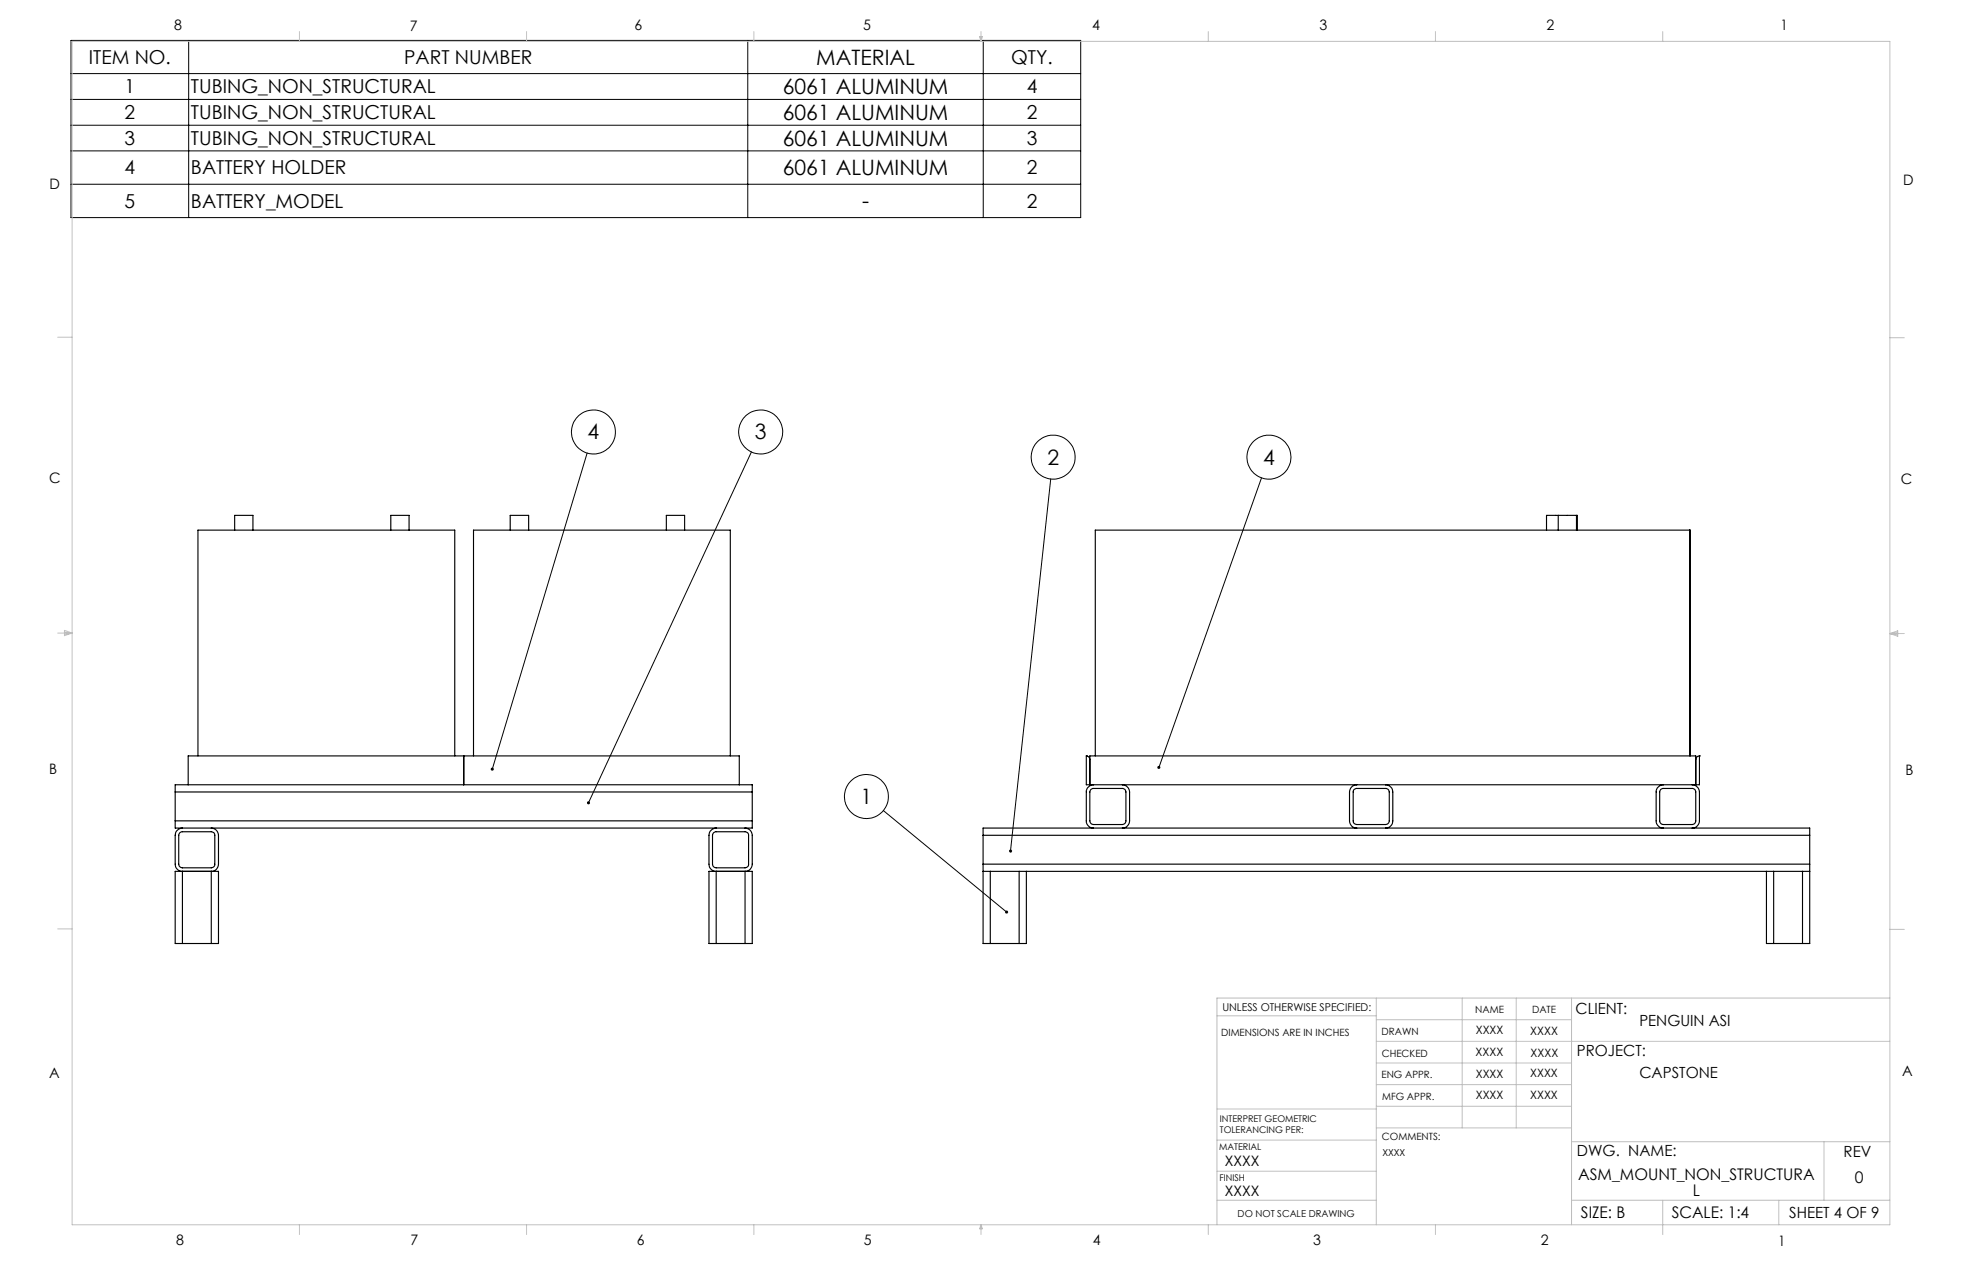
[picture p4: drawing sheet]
<svg xmlns="http://www.w3.org/2000/svg" width="432mm" height="279mm" viewBox="0 0 432 279" stroke-linecap="round" stroke-linejoin="round" font-family="sans-serif">
<g fill="none" stroke="#000" stroke-width=".22">
<path d="M15.6 8.9h222.2v39h-222.2zM15.6 16.2h222.2M41.5 8.9v39M164.6 8.9v39M216.4 8.9v39M15.6 21.9h222.2M15.6 27.6h222.2M15.6 33.2h222.2M15.6 40.5h222.2M129.2 99.7l-20.9 69.5M165.4 99.4l-35.9 77.2M231.2 105.4l-8.8 81.8"/>
<path d="M277.6 105.1l-22.5 63.7M194.4 178.3l27.1 22.4"/>
<circle cx="130.6" cy="95" r="4.8"/>
<circle cx="167.4" cy="95" r="4.8"/>
<circle cx="231.8" cy="100.6" r="4.8"/>
<circle cx="279.3" cy="100.6" r="4.8"/>
<circle cx="190.7" cy="175.2" r="4.8"/>
</g>
<g fill="none" stroke="#c0c0c0" stroke-width=".22">
<path d="M15.9 9.1h400v260.4h-400zM65.9 6.9v2.2M115.9 6.9v2.2M165.9 6.9v2.2M215.6 8h.6l-.3 1.1zM215.7 8l.2 1.1M215.9 6.9v2.2M216 8l-.1 1.1M265.9 6.9v2.2M315.9 6.9v2.2M365.9 6.9v2.2M12.7 74.2h3.2"/>
<path d="M415.9 74.3h3.2M12.7 139.3h3.2M14.2 139.1l1.7 .2M14.2 138.7l1.7 .6-1.7 .5zM15.9 139.3l-1.7 .3M415.9 139.4h3.2M415.9 139.4l1.8-.6v1.2zM415.9 139.4l1.8 .3M417.7 139.2l-1.8 .2M12.7 204.4h3.2M302.9 219.6v49.9M321.8 219.6v28.5"/>
<path d="M333.7 219.6v28.5M345.9 219.6v49.9M415.9 204.5h3.2M415.9 219.6h-148.1v49.9M267.8 223.5h35.1M302.9 229.1h113M302.9 233.9h43M302.9 224.3h43M302.9 238.6h43M267.8 257.7h35.1M267.8 250.8h35.1M267.8 244h35.1"/>
<path d="M302.9 248.1h43M302.9 243.4h43M345.9 251.2h70M401.4 251.2v12.9M65.9 269.5v2.1M115.9 269.5v2.1M165.9 269.5v2.1M215.9 269.5v2.1M215.9 269.5l.3 .8h-.6zM265.9 269.5v2.1M267.8 264.1h35.1M315.9 269.5v2.1"/>
<path d="M345.9 264.1h70M365.9 264.1v7.5M391.5 264.1v5.4"/>
</g>
<path d="M222.2 187l-.1 .3 .3 .3v-.4v.4a.34 .34 0 0 0 .3-.5 .34 .34 0 0 0-.5-.1zM221.3 200.4v.1a.33 .33 0 0 0 0 .4 .33 .33 0 0 0 .5 0l-.3-.2 .3 .2a.34 .34 0 0 0 0-.5 .34 .34 0 0 0-.5 0zM254.8 168.6l-.1 .3 .1 .2 .3-.3-.2 .4a.34 .34 0 0 0 .5-.4 .34 .34 0 0 0-.6-.2zM129.2 176.4l.1 .5 .2-.3-.1 .3a.33 .33 0 0 0 .4-.1 .33 .33 0 0 0-.1-.5 .33 .33 0 0 0-.5 .1zM108 169.1l.2 .4 .1-.3-.1 .3a.35 .35 0 0 0 .5-.2 .35 .35 0 0 0-.2-.4 .35 .35 0 0 0-.5 .2z" fill="#000"/>
<g fill="none" stroke="#000" stroke-width=".25">
<path d="M51.6 116.6v-3.2h4.1v3.2M86 116.6v-3.2h4v3.2M112.3 116.6v-3.2h4v3.2M146.6 116.6v-3.2h4.1v3.2M342.9 113.4h4.1M342.9 113.4h-2.5v3.2M342.9 113.4v3.2M347 113.4h.1v3.2M347 113.4v3.2M371.9 116.6v49.7M38.6 174.2v-1.6h127v1.6M38.6 174.2h127"/>
<path d="M38.6 174.2v6.4M41.4 172.6v-6.3h121.3v6.3M43.6 166.3v-49.7h56.5v49.7M102.1 166.3v6.3M104.2 166.3v-49.7h56.5v49.7M165.6 174.2v6.4M239.1 166.3a.78 .78 0 0 1 .8 .8M239.1 166.3h.1M239.1 166.3v6.3h134.9v-6.3M239.9 172.6v-6.3h133.3v6.3M240.1 173.7l.4-.2h6.5a.73 .73 0 0 1 .8 .7v6.4a.78 .78 0 0 1-.8 .8h-6.3a.85 .85 0 0 1-.8-.8v-6.4zM240.7 172.6a1.63 1.63 0 0 0-1.6 1.6v6.4a1.57 1.57 0 0 0 1.6 1.6"/>
<path d="M241.1 166.3v-49.7h130.9v49.7M247 172.6a1.7 1.7 0 0 1 1.6 1.6v6.4a1.63 1.63 0 0 1-1.6 1.6M298 173.7l.4-.2h6.5a.78 .78 0 0 1 .9 .7v6.4a.85 .85 0 0 1-.9 .8h-6.3a.78 .78 0 0 1-.8-.8v-6.5zM298.6 172.6a1.63 1.63 0 0 0-1.6 1.6v6.4a1.57 1.57 0 0 0 1.6 1.6M304.9 172.6a1.63 1.63 0 0 1 1.6 1.6v6.4a1.57 1.57 0 0 1-1.6 1.6M365.5 173.7l.4-.2h6.5a.73 .73 0 0 1 .8 .7v6.4a.78 .78 0 0 1-.8 .8h-6.3a.85 .85 0 0 1-.8-.8v-6.4zM366.1 172.6a1.63 1.63 0 0 0-1.6 1.6v6.4a1.57 1.57 0 0 0 1.6 1.6M372.4 172.6a1.7 1.7 0 0 1 1.6 1.6v6.4a1.63 1.63 0 0 1-1.6 1.6M374 166.3a.85 .85 0 0 0-.8 .8M374 166.3h.1M38.6 180.6v1.6h127v-1.6M38.6 180.6h127"/>
<path d="M39.6 183.2l.4-.2h6.5a.73 .73 0 0 1 .8 .8v6.3a.78 .78 0 0 1-.8 .8h-6.4a.85 .85 0 0 1-.8-.8v-6.3zM40.1 182.2a1.63 1.63 0 0 0-1.5 1.6v6.3a1.57 1.57 0 0 0 1.5 1.6M40.1 191.7h-1.5v15.9h1.5M40.1 191.7h6.4M40.1 191.7v15.9M46.5 182.2a1.63 1.63 0 0 1 1.6 1.6v6.3a1.57 1.57 0 0 1-1.6 1.6M46.5 191.7h1.6v15.9h-1.6M46.5 191.7v15.9M157.1 183.2l.3-.2h6.6a.73 .73 0 0 1 .7 .8v6.3a.78 .78 0 0 1-.7 .8h-6.4a.85 .85 0 0 1-.8-.8v-6.3zM157.6 182.2a1.63 1.63 0 0 0-1.6 1.6v6.3a1.57 1.57 0 0 0 1.6 1.6M157.6 191.7h-1.6v15.9h1.6M157.6 191.7h6.4"/>
<path d="M157.6 191.7v15.9M164 182.2a1.63 1.63 0 0 1 1.6 1.6v6.3a1.57 1.57 0 0 1-1.6 1.6M164 191.7h1.6v15.9h-1.6M164 191.7v15.9M216.4 190.1v1.6M216.4 183.8v-1.6h181.9v1.6M216.4 191.7v15.9h1.5M216.4 191.7h1.5M216.4 190.1h181.9M216.4 183.8h181.9M216.4 183.8v6.3M217.9 191.7h6.4"/>
<path d="M217.9 191.7v15.9M224.3 191.7h1.6M224.3 191.7v15.9M225.9 191.7v15.9h-1.6M225.9 191.7h162.9M388.8 191.7v15.9h1.5M388.8 191.7h1.5M390.3 191.7h6.4M390.3 191.7v15.9M396.7 191.7h1.6M396.7 191.7v15.9M398.3 190.1v1.6"/>
<path d="M398.3 191.7v15.9h-1.6M398.3 183.8v6.3M40.1 207.6h6.4M157.6 207.6h6.4M217.9 207.6h6.4M390.3 207.6h6.4"/>
</g>
<g font-size="4.7">
<text x="179.6" y="14.2">MATERIAL</text>
<text x="172.3" y="20.7">6061 ALUMINUM</text>
<text x="172.3" y="26.4">6061 ALUMINUM</text>
<text x="172.3" y="32">6061 ALUMINUM</text>
<text x="172.3" y="38.5">6061 ALUMINUM</text>
<text x="189.7" y="45.9">-</text>
<text x="129.3" y="96.7">4</text>
<text x="166.1" y="96.7">3</text>
<text x="230.5" y="102.2">2</text>
<text x="278" y="102.2">4</text>
<text x="189.4" y="176.9">1</text>
</g>
<g font-size="4.2">
<text x="19.6" y="14">ITEM NO.</text>
<text x="88.9" y="14">PART NUMBER</text>
<text x="222.5" y="14">QTY.</text>
<text x="27.4" y="20.5">1</text>
<text x="42" y="20.5">TUBING_NON_STRUCTURAL</text>
<text x="226" y="20.5">4</text>
<text x="27.4" y="26.2">2</text>
<text x="42" y="26.2">TUBING_NON_STRUCTURAL</text>
<text x="226" y="26.2">2</text>
<text x="27.4" y="31.9">3</text>
<text x="42" y="31.9">TUBING_NON_STRUCTURAL</text>
<text x="226" y="31.9">3</text>
<text x="27.4" y="38.4">4</text>
<text x="42" y="38.4">BATTERY HOLDER</text>
<text x="226" y="38.4">2</text>
<text x="27.4" y="45.7">5</text>
<text x="42" y="45.7">BATTERY_MODEL</text>
<text x="226" y="45.7">2</text>
</g>
<g font-size="3.5">
<text x="347.3" y="259.6">ASM_MOUNT_NON_STRUCTURA</text>
<text x="372.6" y="263.2">L</text>
<text x="408.2" y="260.2">0</text>
<text x="347.9" y="268">SIZE: B</text>
<text x="367.9" y="268">SCALE: 1:4</text>
</g>
<g font-size="3.4">
<text x="346.8" y="223.1">CLIENT:</text>
<text x="360.8" y="225.8">PENGUIN ASI</text>
<text x="347.1" y="232.3">PROJECT:</text>
<text x="360.8" y="237.1">CAPSTONE</text>
<text x="347.1" y="254.2">DWG. NAME:</text>
<text x="405.7" y="254.5">REV</text>
<text x="393.8" y="267.9">SHEET 4 OF 9</text>
</g>
<g font-size="3.2">
<text x="38.3" y="6.7">8</text>
<text x="90.2" y="6.7">7</text>
<text x="139.7" y="6.5">6</text>
<text x="190" y="6.5">5</text>
<text x="240.4" y="6.5">4</text>
<text x="290.4" y="6.7">3</text>
<text x="340.4" y="6.5">2</text>
<text x="391.9" y="6.7">1</text>
<text x="10.9" y="41.6">D</text>
<text x="418.9" y="40.7">D</text>
<text x="10.9" y="106.3">C</text>
<text x="418.4" y="106.4">C</text>
<text x="10.8" y="170.2">B</text>
<text x="419.4" y="170.6">B</text>
<text x="10.8" y="237.2">A</text>
<text x="418.6" y="236.8">A</text>
<text x="269.6" y="256.5">XXXX</text>
<text x="269.6" y="263.2">XXXX</text>
<text x="38.8" y="273.8">8</text>
<text x="90.4" y="273.8">7</text>
<text x="140.2" y="273.8">6</text>
<text x="190.1" y="273.9">5</text>
<text x="240.5" y="273.8">4</text>
<text x="289" y="273.9">3</text>
<text x="339.1" y="273.8">2</text>
<text x="391.4" y="274.1">1</text>
</g>
<g font-size="2.5">
<text x="324.8" y="227.6">XXXX</text>
<text x="336.8" y="227.7">XXXX</text>
<text x="324.8" y="232.3">XXXX</text>
<text x="336.8" y="232.5">XXXX</text>
<text x="324.8" y="237.1">XXXX</text>
<text x="336.8" y="237">XXXX</text>
<text x="324.8" y="241.9">XXXX</text>
<text x="336.8" y="241.8">XXXX</text>
</g>
<text font-size="2.4" x="269" y="222.4">UNLESS OTHERWISE SPECIFIED:</text>
<g font-size="2.2">
<text x="268.8" y="228">DIMENSIONS ARE IN INCHES</text>
<text x="304.1" y="227.7">DRAWN</text>
<text x="324.7" y="222.9">NAME</text>
<text x="337.2" y="222.9">DATE</text>
<text x="304.1" y="232.6">CHECKED</text>
<text x="304" y="237.2">ENG APPR.</text>
<text x="304.2" y="241.9">MFG APPR.</text>
<text x="304.1" y="250.9">COMMENTS:</text>
</g>
<g font-size="2.1">
<text x="304.2" y="254.3">XXXX</text>
<text x="272.4" y="267.8">DO NOT SCALE DRAWING</text>
</g>
<g font-size="2">
<text x="268.5" y="246.8">INTERPRET GEOMETRIC</text>
<text x="268.5" y="249.4">TOLERANCING PER:</text>
<text x="268.3" y="252.9">MATERIAL</text>
<text x="268.4" y="259.7">FINISH</text>
</g>
</svg>
